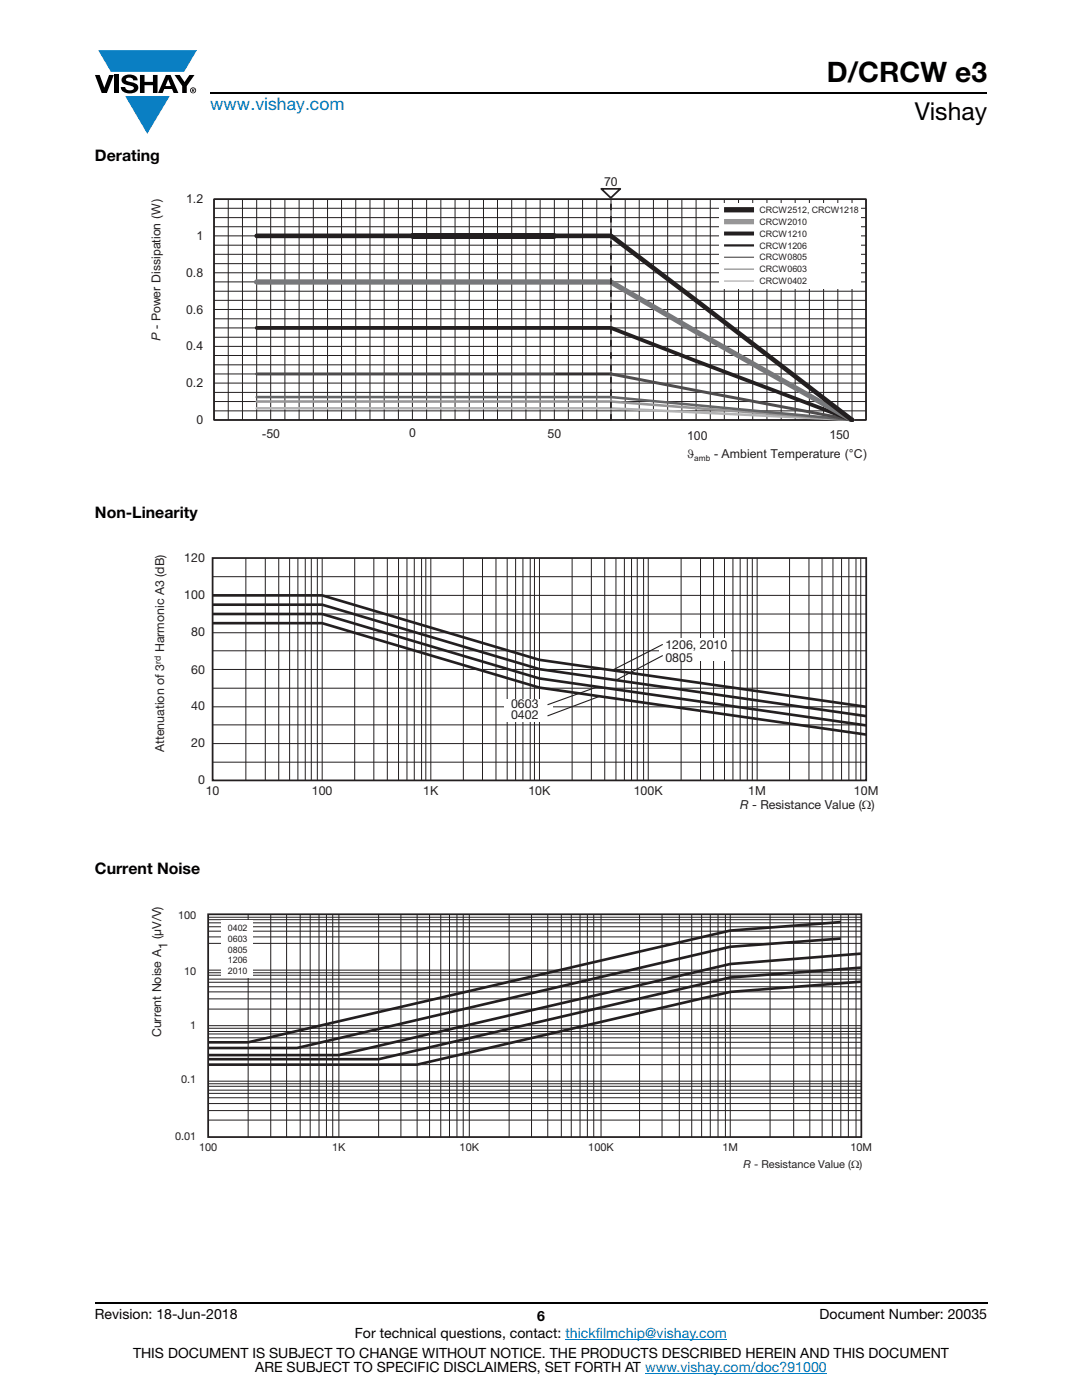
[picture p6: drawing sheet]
<svg xmlns="http://www.w3.org/2000/svg" width="216mm" height="279mm" viewBox="0 0 216 279" stroke-linecap="round" stroke-linejoin="round" font-family="sans-serif">
<g fill="#0a7fc3">
<path d="M19.6 10h19.7l-2.6 4.3h-1.1h-13.5z"/>
<path d="M25 19.2h8.9l-4.5 7.5z"/>
</g>
<g fill="#000">
<path d="M18.9 15h1l.9 2.5 1-2.5h.9l-1.4 3.6h-1zM22.9 15h.9v3.6h-.9zM24.6 15.3a2.1 2.1 0 0 1 2.8 .3l.1 .4h-.9a.79 .79 0 0 0-.7-.5 .79 .79 0 0 0-.8 .4l.3 .3 1 .2a1.08 1.08 0 0 1 1.2 1 1.08 1.08 0 0 1-1.1 1.2 1.73 1.73 0 0 1-2.4-1.2h.9a.96 .96 0 0 0 .8 .6 .96 .96 0 0 0 .9-.4 1.31 1.31 0 0 0-1.2-.6 1.03 1.03 0 0 1-1.1-.6 1.03 1.03 0 0 1 .2-1.1zM27.9 15h.9v1.3h1.7v-1.3h.9v3.6h-.9v-1.6h-1.7v1.6h-.9zM34.8 15h1.1l.9 1.4 1-1.4h1l-1.5 2.2v1.4h-.9v-1.4z"/>
<path d="M33.6 15.9l.5 1.3h-1.1zM33.1 15l-1.6 3.6h1l.3-.8h1.5l.3 .8h1l-1.6-3.6z"/>
<path d="M38.4 17.8h.2v.2h-.2zM38.3 17.7v.7h.1v-.3l.4 .3-.2-.3 .2-.2-.1-.2z"/>
<path d="M38.1 18a.46 .46 0 0 1 .9 0 .46 .46 0 0 1-.9 0zM37.9 18a.6 .6 0 0 0 1.2 0 .6 .6 0 0 0-1.2 0z"/>
</g>
<path d="M42 18.6h155M18.9 260h178.1" fill="none" stroke="#000" stroke-width=".36"/>
<path d="M112.8 267.3h32.3M128.7 274h36.3" fill="none" stroke="#007ec4" stroke-width=".2"/>
<path d="M27.1 34.7h161.7v60.3h-161.7z" fill="#fff"/>
<g fill="none" stroke="#231f20" stroke-width=".2">
<path d="M42.7 39.7h130.1v44.1h-130.1zM45.5 39.7v44.1M48.4 39.7v44.1M51.2 39.7v44.1M54 39.7v44.1M56.8 39.7v44.1M59.7 39.7v44.1M62.5 39.7v44.1M65.4 39.7v44.1M68.2 39.7v44.1M71 39.7v44.1M73.8 39.7v44.1"/>
<path d="M76.7 39.7v44.1M79.5 39.7v44.1M82.3 39.7v44.1M85.1 39.7v44.1M88 39.7v44.1M90.8 39.7v44.1M93.6 39.7v44.1M96.5 39.7v44.1M99.3 39.7v44.1M102.1 39.7v44.1M104.9 39.7v44.1M107.8 39.7v44.1"/>
<path d="M110.6 39.7v44.1M113.4 39.7v44.1M116.2 39.7v44.1M119.1 39.7v44.1M121.9 39.7v44.1M124.8 39.7v44.1M127.5 39.7v44.1M130.4 39.7v44.1M133.2 39.7v44.1M136.1 39.7v44.1M138.9 39.7v44.1M141.7 39.7v44.1"/>
<path d="M144.5 39.7v44.1M147.4 39.7v44.1M150.2 39.7v44.1M153 39.7v44.1M155.9 39.7v44.1M158.7 39.7v44.1M161.5 39.7v44.1M164.3 39.7v44.1M167.2 39.7v44.1M170 39.7v44.1M42.7 59.9h130.1M42.7 58.1h130.1"/>
<path d="M42.7 56.3h130.1M42.7 52.6h130.1M42.7 50.8h130.1M42.7 48.9h130.1M42.7 45.3h130.1M42.7 43.4h130.1M42.7 41.6h130.1M42.7 54.4h130.1M42.7 47.1h130.1M42.7 78.3h130.1M42.7 74.6h130.1M42.7 72.8h130.1"/>
<path d="M42.7 70.9h130.1M42.7 67.3h130.1M42.7 65.4h130.1M42.7 63.6h130.1M42.7 76.5h130.1M42.7 69.1h130.1M42.7 61.8h130.1M42.7 82h130.1M42.7 80.1h130.1"/>
</g>
<path d="M42.7 39.7h130.1v44.1h-130.1z" fill="none" stroke="#231f20" stroke-width=".34"/>
<path d="M51.2 81.5h70.7l48.1 2.3" fill="none" stroke="#b2b4b6" stroke-width=".51"/>
<path d="M51.2 80.1h70.7l48.1 3.7" fill="none" stroke="#939598" stroke-width=".51"/>
<path d="M51.2 79.2h70.7l48.1 4.6" fill="none" stroke="#636466" stroke-width=".51"/>
<path d="M110.6 74.6h11.3" fill="none" stroke="#323031" stroke-width=".59"/>
<path d="M51.2 74.6h59.4M121.9 74.6l48.1 9.2" fill="none" stroke="#4c4c4e" stroke-width=".59"/>
<path d="M51.2 65.4h70.7l17 6.6 31.1 11.8" fill="none" stroke="#231f20" stroke-width=".76"/>
<path d="M51.2 56.3h70.7l17 9.9 31.1 17.6" fill="none" stroke="#77787b" stroke-width="1.1"/>
<path d="M82.3 47.1h28.3h-28.3" fill="none" stroke="#231f20" stroke-width="1.1"/>
<path d="M51.2 47.1h31.1M110.6 47.1h11.3l48.1 36.7" fill="none" stroke="#231f20" stroke-width=".93"/>
<path d="M121.9 83.8v-44.1" fill="none" stroke="#231f20" stroke-width=".35" stroke-dasharray="1.1 1.4"/>
<path d="M120 37.7h3.8l-1.9 1.8z" fill="#fff"/>
<path d="M120 37.7h3.8l-1.9 1.8z" fill="none" stroke="#231f20" stroke-width=".35"/>
<g fill="#fff">
<path d="M120.5 34.7h2.8v2.8h-2.8z"/>
<path d="M80.9 84.9h2.9v2.8h-2.9z"/>
<path d="M109.2 85.1h2.8v2.7h-2.8z"/>
<path d="M137.1 85.5h4.2v2.8h-4.2z"/>
<path d="M165.2 85.2h4.6v2.8h-4.6z"/>
<path d="M52.3 85.1h3.6v2.7h-3.6z"/>
<path d="M143.5 40.5h28.3v17.1h-28.3z"/>
</g>
<path d="M144.5 41.9h6" fill="none" stroke="#231f20" stroke-width="1.1" stroke-linecap="butt"/>
<path d="M144.5 53.7h6" fill="none" stroke="#939598" stroke-width=".26"/>
<path d="M144.5 56.1h6" fill="none" stroke="#b2b4b6" stroke-width=".26"/>
<path d="M144.5 51.3h6" fill="none" stroke="#636466" stroke-width=".26"/>
<path d="M144.5 49h6" fill="none" stroke="#231f20" stroke-width=".44"/>
<path d="M144.5 46.6h6" fill="none" stroke="#231f20" stroke-width=".79" stroke-linecap="butt"/>
<path d="M144.5 44.2h6" fill="none" stroke="#939598" stroke-width="1.1" stroke-linecap="butt"/>
<path d="M30 110h145.3v52.1h-145.3z" fill="#fff"/>
<path d="M42.4 111.4h130.4v44.3h-130.4z" fill="none" stroke="#231f20" stroke-width=".35"/>
<g fill="none" stroke="#231f20" stroke-width=".2">
<path d="M42.4 115.1h130.4M42.4 118.8h130.4M49.1 111.4v44.3M52.9 111.4v44.3M55.6 111.4v44.3M57.8 111.4v44.3M59.4 111.4v44.3M60.9 111.4v44.3M62.1 111.4v44.3M63.3 111.4v44.3M64.3 111.4v44.3M70.8 111.4v44.3"/>
<path d="M74.6 111.4v44.3M77.3 111.4v44.3M79.5 111.4v44.3M81.2 111.4v44.3M82.7 111.4v44.3M84.1 111.4v44.3M85 111.4v44.3M86 111.4v44.3M92.5 111.4v44.3M96.3 111.4v44.3M99 111.4v44.3M101.2 111.4v44.3"/>
<path d="M102.9 111.4v44.3M104.3 111.4v44.3M105.8 111.4v44.3M106.6 111.4v44.3M107.6 111.4v44.3M114.2 111.4v44.3M118 111.4v44.3M120.7 111.4v44.3M122.9 111.4v44.3M124.6 111.4v44.3M126 111.4v44.3M127.2 111.4v44.3"/>
<path d="M128.4 111.4v44.3M129.3 111.4v44.3M135.9 111.4v44.3M139.8 111.4v44.3M142.4 111.4v44.3M144.6 111.4v44.3M146.2 111.4v44.3M147.7 111.4v44.3M149.1 111.4v44.3M150.1 111.4v44.3M151.1 111.4v44.3M157.5 111.4v44.3"/>
<path d="M161.4 111.4v44.3M164 111.4v44.3M166.2 111.4v44.3M167.9 111.4v44.3M169.4 111.4v44.3M170.8 111.4v44.3M171.8 111.4v44.3M42.4 122.5h130.4M42.4 126.3h130.4M42.4 129.9h130.4M42.4 133.6h130.4M42.4 137.3h130.4"/>
<path d="M42.4 144.7h130.4M42.4 148.4h130.4M42.4 152.1h130.4M42.4 141.1h130.4"/>
</g>
<path d="M42.4 118.8h21.9l43.3 12.9 65.2 9.4M42.4 120.7h21.9l43.3 12.8 65.2 9.4M42.4 122.5h21.9l43.3 12.9 65.2 9.4M42.4 124.4h21.9l43.3 12.8 65.2 9.4" fill="none" stroke="#231f20" stroke-width=".53"/>
<g fill="#fff">
<path d="M131.5 127.4h14.3v4.4h-14.3z"/>
<path d="M100.6 139.5h9.7v4.4h-9.7z"/>
</g>
<path d="M119.2 137.1l-9.9 3.6M119.7 139l-10.4 3.9M132.2 130.8l-9.3 4.9M132.2 128.6l-10 5.2" fill="none" stroke="#231f20" stroke-width=".22"/>
<path d="M30.1 180.9h143.9v52.6h-143.9z" fill="#fff"/>
<path d="M41.5 182.5h130.4v44.4h-130.4z" fill="none" stroke="#231f20" stroke-width=".35"/>
<g fill="none" stroke="#231f20" stroke-width=".2">
<path d="M41.5 188.3h130.4M41.5 194.1h130.4M41.5 194.6h130.4M41.5 195.4h130.4M41.5 196h130.4M41.5 196.9h130.4M41.5 193.6h130.4M41.5 187h130.4M41.5 185.8h130.4M41.5 185h130.4M41.5 184.2h130.4M41.5 183.5h130.4"/>
<path d="M41.5 183.1h130.4M41.5 199.3h130.4M41.5 198h130.4M49.5 182.5v44.4M54 182.5v44.4M57.2 182.5v44.4M59.9 182.5v44.4M61.9 182.5v44.4M63.7 182.5v44.4M65.1 182.5v44.4M66.4 182.5v44.4M67.6 182.5v44.4"/>
<path d="M75.6 182.5v44.4M80 182.5v44.4M83.2 182.5v44.4M85.7 182.5v44.4M87.9 182.5v44.4M89.7 182.5v44.4M91.2 182.5v44.4M92.4 182.5v44.4M93.6 182.5v44.4M101.6 182.5v44.4M106.1 182.5v44.4M109.3 182.5v44.4"/>
<path d="M112 182.5v44.4M114 182.5v44.4M115.7 182.5v44.4M117.2 182.5v44.4M118.5 182.5v44.4M119.9 182.5v44.4M127.6 182.5v44.4M132.1 182.5v44.4M135.5 182.5v44.4M138 182.5v44.4M140 182.5v44.4M141.7 182.5v44.4"/>
<path d="M143.3 182.5v44.4M144.7 182.5v44.4M145.7 182.5v44.4M153.7 182.5v44.4M158.4 182.5v44.4M161.6 182.5v44.4M164 182.5v44.4M166.1 182.5v44.4M167.8 182.5v44.4M169.3 182.5v44.4M170.8 182.5v44.4M41.5 205.2h130.4"/>
<path d="M41.5 205.9h130.4M41.5 206.3h130.4M41.5 208h130.4M41.5 209.2h130.4M41.5 210.6h130.4M41.5 212.5h130.4M41.5 216.3h130.4M41.5 216.8h130.4M41.5 218.2h130.4M41.5 219.1h130.4M41.5 201.4h130.4M41.5 204.7h130.4"/>
<path d="M41.5 207.1h130.4M41.5 217.6h130.4M41.5 215.8h130.4M41.5 221.6h130.4M41.5 223.5h130.4M41.5 220.2h130.4"/>
</g>
<path d="M167.8 184l-22.1 1.7-96.2 22.3h-8M167.8 187.3l-22.1 1.6-86.4 20.3h-17.8M171.9 190.3l-26.2 2.1-78.1 18.2h-26.1M171.9 193.1l-26.2 2-70.1 16.3h-34.1M171.9 195.9l-26.2 2.1-62.5 14.5h-41.7" fill="none" stroke="#231f20" stroke-width=".53"/>
<path d="M44.3 183.7h6.2v11.5h-6.2z" fill="#fff"/>
<text font-size="5.6" x="165" y="16.4">D/CRCW e3</text>
<text font-size="4.9" x="182.5" y="24">Vishay</text>
<text font-size="3.5" fill="#007ec4" x="42" y="21.9">www.vishay.com</text>
<g font-size="3.2">
<text x="18.9" y="32.1">Derating</text>
<text x="18.9" y="103.3">Non-Linearity</text>
<text x="18.9" y="174.5">Current Noise</text>
</g>
<g font-size="2.8">
<text x="18.9" y="263.3">Revision: 18-Jun-2018</text>
<text x="107.2" y="263.6">6</text>
<text x="163.6" y="263.3">Document Number: 20035</text>
<text x="70.8" y="267.1">For technical questions, contact: thickfilmchip@vishay.com</text>
<text x="26.5" y="271">THIS DOCUMENT IS SUBJECT TO CHANGE WITHOUT NOTICE. THE PRODUCTS DESCRIBED HEREIN AND THIS DOCUMENT</text>
<text x="50.9" y="273.8">ARE SUBJECT TO SPECIFIC DISCLAIMERS, SET FORTH AT www.vishay.com/doc?91000</text>
</g>
<g font-size="2.5" fill="#231f20">
<text x="37.2" y="40.5">1.2</text>
<text x="120.5" y="37.1">70</text>
<text x="39.2" y="47.9">1</text>
<text x="37.2" y="55.2">0.8</text>
<text x="37.2" y="62.6">0.6</text>
<text x="32" y="68" transform="rotate(-90 32 68)">P - Power Dissipation (W)</text>
<text x="37.2" y="69.9">0.4</text>
<text x="37.2" y="77.3">0.2</text>
<text x="39.2" y="84.6">0</text>
<text x="52.3" y="87.4">-50</text>
<text x="81.7" y="87.2">0</text>
<text x="109.3" y="87.4">50</text>
<text x="137.1" y="87.8">100</text>
<text x="165.5" y="87.5">150</text>
<text x="137" y="91.4">ϑ</text>
<text x="142.5" y="91.4">- Ambient Temperature (°C)</text>
<text x="36.8" y="112.1">120</text>
<text x="36.8" y="119.5">100</text>
<text x="32.8" y="130.2" transform="rotate(-90 32.8 130.2)">Harmonic A3 (dB)</text>
<text x="38.1" y="127">80</text>
<text x="132.8" y="129.6">1206, 2010</text>
<text x="38.1" y="134.5">60</text>
<text x="132.8" y="132">0805</text>
<text x="38.1" y="141.8">40</text>
<text x="102" y="141.3">0603</text>
<text x="102" y="143.4">0402</text>
<text x="38.1" y="149.1">20</text>
<text x="32.8" y="150.1" transform="rotate(-90 32.8 150.1)">Attenuation of 3</text>
<text x="39.5" y="156.4">0</text>
<text x="41" y="158.7">10</text>
<text x="62.2" y="158.7">100</text>
<text x="84.4" y="158.7">1K</text>
<text x="105.4" y="158.7">10K</text>
<text x="126.5" y="158.7">100K</text>
<text x="147.7" y="161.6">R - Resistance Value (Ω)</text>
<text x="149.3" y="158.7">1M</text>
<text x="170.4" y="158.7">10M</text>
<text x="32.2" y="187.4" transform="rotate(-90 32.2 187.4)">(μV/V)</text>
<text x="33.4" y="189.5" transform="rotate(-90 33.4 189.5)">1</text>
<text x="32.2" y="207" transform="rotate(-90 32.2 207)">Current Noise A</text>
</g>
<g font-size="2.2" fill="#231f20">
<text x="35.6" y="183.5">100</text>
<text x="36.8" y="194.5">10</text>
<text x="38" y="205.4">1</text>
<text x="36.2" y="216.1">0.1</text>
<text x="34.9" y="227.5">0.01</text>
<text x="39.7" y="229.7">100</text>
<text x="66.3" y="229.7">1K</text>
<text x="91.7" y="229.7">10K</text>
<text x="117.4" y="229.7">100K</text>
<text x="144.2" y="229.7">1M</text>
<text x="148.4" y="233.1">R - Resistance Value (Ω)</text>
<text x="169.7" y="229.7">10M</text>
</g>
<g font-size="1.8" fill="#231f20">
<text x="151.5" y="47.3">CRCW1210</text>
<text x="151.5" y="44.9">CRCW2010</text>
<text x="151.5" y="42.5">CRCW2512, CRCW1218</text>
<text x="151.5" y="49.6">CRCW1206</text>
<text x="151.5" y="52">CRCW0805</text>
<text x="151.5" y="54.3">CRCW0603</text>
<text x="151.5" y="56.7">CRCW0402</text>
<text x="32.1" y="132.5" transform="rotate(-90 32.1 132.5)">rd</text>
<text x="45.5" y="185.8">0402</text>
<text x="45.5" y="188">0603</text>
<text x="45.5" y="190.1">0805</text>
<text x="45.5" y="192.2">1206</text>
<text x="45.5" y="194.4">2010</text>
</g>
<text font-size="1.7" fill="#231f20" x="138.5" y="92">amb</text>
</svg>
